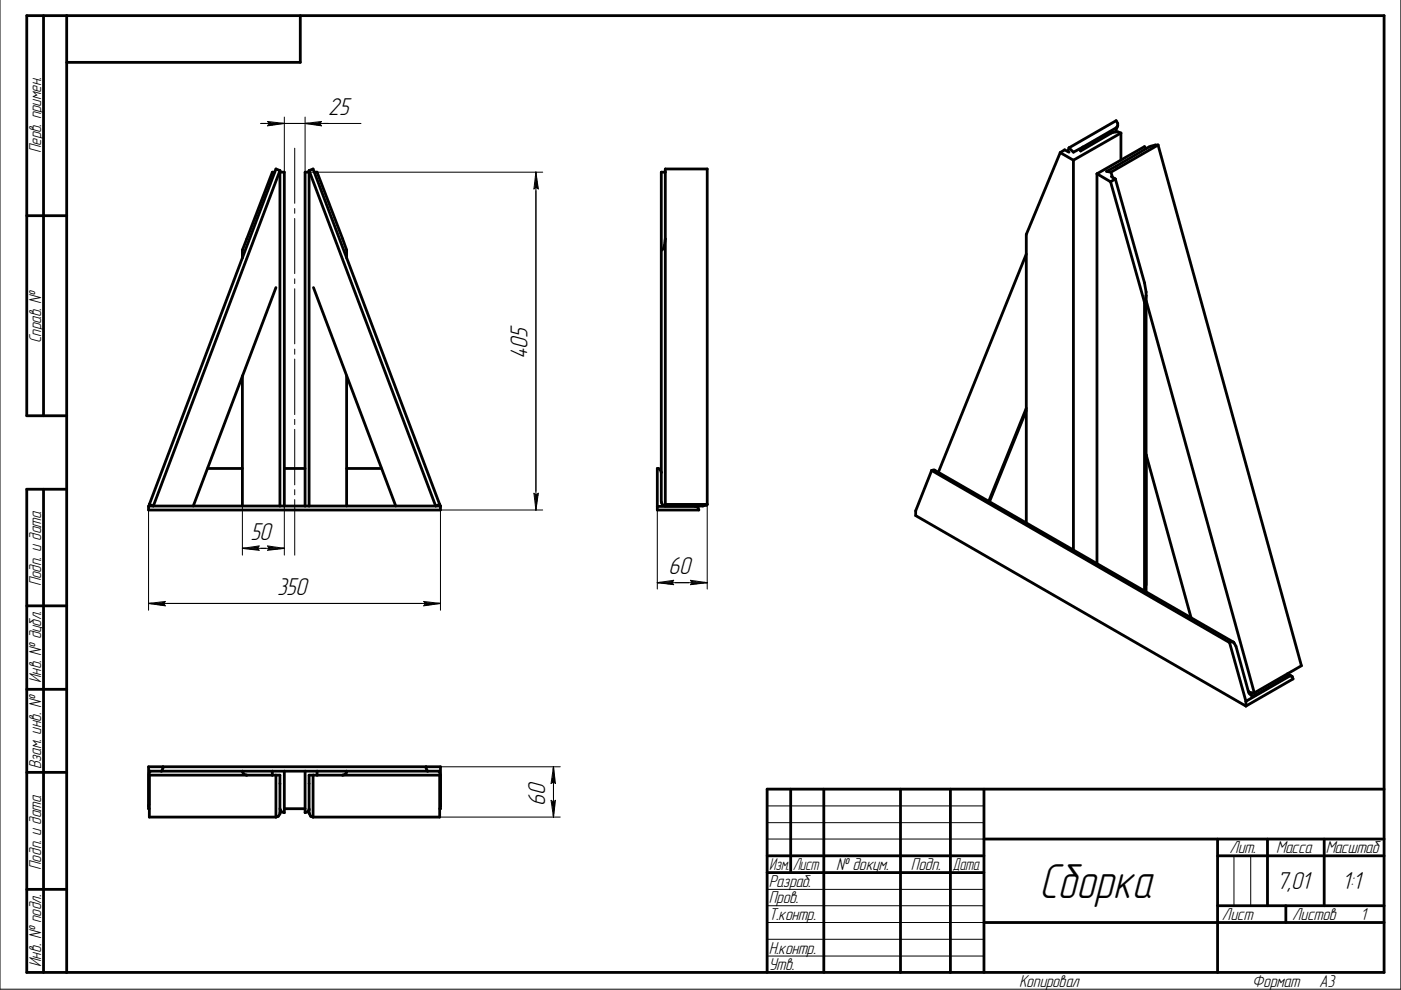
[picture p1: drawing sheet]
<svg xmlns="http://www.w3.org/2000/svg" width="297mm" height="210mm" viewBox="0 0 297 210" stroke-linecap="round" stroke-linejoin="round" font-family="sans-serif">
<path d="M62.5 31.4v11.7M62.5 44.2v1M62.5 46.3v11.7M62.5 59.1v1M62.5 61.2v11.7M62.5 74v1.1M62.5 76.1v11.8M62.5 88.9v1.1M62.5 91v11.8M31.5 108.1v21.3M62.5 103.8v1.1M62.5 105.9v11.8" fill="none" stroke="#000" stroke-width=".21"/>
<path d="M31.5 127.2h3.9v1.6h-3.9z" fill="#fff"/>
<path d="M31.5 127.9l3.6-.4-.4 .4 .4 .6z" fill="none" stroke="#000" stroke-width=".21"/>
<path d="M32.3 127.8h2.8" fill="none" stroke="#000" stroke-width=".34"/>
<path d="M31.5 127.9h3.6v.6h-3.6z" fill="#000"/>
<path d="M89.5 127.2h3.9v1.6h-3.9z" fill="#fff"/>
<path d="M115.1 108.1h-21.7v21.3M31.5 127.9h61.9M89.8 127.5l3.6 .4-3.6 .6 .4-.6z" fill="none" stroke="#000" stroke-width=".21"/>
<path d="M89.9 127.9h3.5v.6h-3.5z" fill="#000"/>
<path d="M89.9 127.8h2.8" fill="none" stroke="#000" stroke-width=".34"/>
<path d="M112.8 104.2h1.7v3.9h-1.7z" fill="#fff"/>
<path d="M113.2 104.6l.4 .3 .5-.3-.5 3.5z" fill="none" stroke="#000" stroke-width=".21"/>
<path d="M113.5 104.7v2.8" fill="none" stroke="#000" stroke-width=".34"/>
<path d="M113.6 104.7h.5v3.4h-.5z" fill="#000"/>
<path d="M112.9 36.6h1.6v3.8h-1.6z" fill="#fff"/>
<path d="M65.5 36.5h49.6M113.6 36.5l.5 3.6-.5-.4-.4 .4zM113.6 36.5v71.6M51.4 107.3v10.4" fill="none" stroke="#000" stroke-width=".21"/>
<path d="M113.6 36.6h.5v3.5h-.5z" fill="#000"/>
<path d="M113.5 37.3v2.8" fill="none" stroke="#000" stroke-width=".34"/>
<path d="M51.4 115.5h3.9v1.6h-3.9z" fill="#fff"/>
<path d="M51.4 116.3l3.5-.5-.3 .5 .3 .4z" fill="none" stroke="#000" stroke-width=".21"/>
<path d="M51.4 116.5h3.5M52 116h2.9" fill="none" stroke="#000" stroke-width=".42"/>
<path d="M56.4 115.5h3.9v1.6h-3.9z" fill="#fff"/>
<path d="M60.3 24.8v11.7M51.4 116.3h8.9M56.7 115.8l3.6 .5-3.6 .4 .4-.4zM60.3 107.3v10.4" fill="none" stroke="#000" stroke-width=".21"/>
<path d="M56.8 116.5h3.5M56.8 116h2.9" fill="none" stroke="#000" stroke-width=".42"/>
<path d="M56.4 25.4h3.9v1.7h-3.9z" fill="#fff"/>
<path d="M55.3 26.2h5M56.7 25.8l3.6 .4-3.6 .5 .4-.5z" fill="none" stroke="#000" stroke-width=".21"/>
<path d="M56.8 26h2.8" fill="none" stroke="#000" stroke-width=".34"/>
<path d="M56.8 26.2h3.5v.5h-3.5z" fill="#000"/>
<path d="M64.7 25.4h3.9v1.7h-3.9z" fill="#fff"/>
<path d="M60.3 26.2h16.2M64.7 26.2l3.5-.4-.4 .4 .4 .5zM64.7 24.8v11.7" fill="none" stroke="#000" stroke-width=".21"/>
<path d="M64.7 26.2h3.5v.5h-3.5z" fill="#000"/>
<path d="M65.4 26h2.8" fill="none" stroke="#000" stroke-width=".34"/>
<g fill="none" stroke="#000" stroke-width=".59">
<path d="M58.3 36.5h-.6l-6.3 16.5v1.7M59.4 36.5h.9v70.8M59.4 36.2v71.1M59.4 36.2l-.9-.4-26.8 71.1M59.4 36.2l-26.9 71.1-.8-.4M65.5 36.5h-.8v70.8M65.5 36.2v71.1M65.5 36.2l.9-.4 26.8 71.1M65.5 36.2l26.9 71.1 .8-.4M66.6 36.5h.6l5.4 14.1 .9 2.4v1.7M51.4 79.7v27.6M58.5 61l-17.5 46.3"/>
<path d="M66.5 61l17.4 46.3M73.5 79.7v27.6M44 99.3h7.4M60.3 99.3h4.4M73.5 99.3h7.4M31.6 107.3h61.8M31.6 107.3l-.1 .8h61.9v-.8M31.7 106.9l-.1 .4M93.2 106.9l.2 .4"/>
</g>
<path d="M31.5 127.2h3.9v1.6h-3.9z" fill="#fff"/>
<path d="M31.5 127.9l3.6-.4-.4 .4 .4 .6z" fill="none" stroke="#000" stroke-width=".21"/>
<path d="M32.3 127.8h2.8" fill="none" stroke="#000" stroke-width=".34"/>
<path d="M31.5 127.9h3.6v.6h-3.6z" fill="#000"/>
<path d="M89.5 127.2h3.9v1.6h-3.9z" fill="#fff"/>
<path d="M31.5 127.9h61.9M89.8 127.5l3.6 .4-3.6 .6 .4-.6z" fill="none" stroke="#000" stroke-width=".21"/>
<path d="M89.9 127.9h3.5v.6h-3.5z" fill="#000"/>
<path d="M89.9 127.8h2.8" fill="none" stroke="#000" stroke-width=".34"/>
<g fill="#fff">
<path d="M58.8 122.2h7.4v5.1h-7.4z"/>
<path d="M112.8 104.2h1.7v3.9h-1.7z"/>
</g>
<path d="M113.2 104.6l.4 .3 .5-.3-.5 3.5z" fill="none" stroke="#000" stroke-width=".21"/>
<path d="M113.5 104.7v2.8" fill="none" stroke="#000" stroke-width=".34"/>
<path d="M113.6 104.7h.5v3.4h-.5z" fill="#000"/>
<path d="M112.9 36.6h1.6v3.8h-1.6z" fill="#fff"/>
<path d="M113.6 36.5l.5 3.6-.5-.4-.4 .4zM113.6 36.5v71.6" fill="none" stroke="#000" stroke-width=".21"/>
<path d="M113.6 36.6h.5v3.5h-.5z" fill="#000"/>
<path d="M113.5 37.3v2.8" fill="none" stroke="#000" stroke-width=".34"/>
<g fill="#fff">
<path d="M107.9 68.5h5v7.7h-5z"/>
<path d="M51.4 115.5h3.9v1.6h-3.9z"/>
</g>
<path d="M51.4 116.3l3.5-.5-.3 .5 .3 .4z" fill="none" stroke="#000" stroke-width=".21"/>
<path d="M51.4 116.5h3.5M52 116h2.9" fill="none" stroke="#000" stroke-width=".42"/>
<path d="M56.4 115.5h3.9v1.6h-3.9z" fill="#fff"/>
<path d="M51.4 116.3h8.9M56.7 115.8l3.6 .5-3.6 .4 .4-.4z" fill="none" stroke="#000" stroke-width=".21"/>
<path d="M56.8 116.5h3.5M56.8 116h2.9" fill="none" stroke="#000" stroke-width=".42"/>
<g fill="#fff">
<path d="M53.1 110.5h5.5v5.1h-5.5z"/>
<path d="M56.4 25.4h3.9v1.7h-3.9z"/>
</g>
<path d="M55.3 26.2h5M56.7 25.8l3.6 .4-3.6 .5 .4-.5z" fill="none" stroke="#000" stroke-width=".21"/>
<path d="M56.8 26h2.8" fill="none" stroke="#000" stroke-width=".34"/>
<path d="M56.8 26.2h3.5v.5h-3.5z" fill="#000"/>
<path d="M64.7 25.4h3.9v1.7h-3.9z" fill="#fff"/>
<path d="M60.3 26.2h9.3M64.7 26.2l3.5-.4-.4 .4 .4 .5z" fill="none" stroke="#000" stroke-width=".21"/>
<path d="M64.7 26.2h3.5v.5h-3.5z" fill="#000"/>
<path d="M65.4 26h2.8" fill="none" stroke="#000" stroke-width=".34"/>
<path d="M69.6 20.4h5.5v5.1h-5.5z" fill="#fff"/>
<path d="M93.4 162.6h25.4" fill="none" stroke="#000" stroke-width=".21"/>
<path d="M116.6 162.7h1.6v3.8h-1.6z" fill="#fff"/>
<path d="M117.3 162.6l.5 3.5-.5-.3-.5 .3z" fill="none" stroke="#000" stroke-width=".21"/>
<path d="M117.1 163.2v2.9M117.6 162.7v3.4" fill="none" stroke="#000" stroke-width=".42"/>
<path d="M116.5 169.3h1.7v3.9h-1.7z" fill="#fff"/>
<path d="M93.2 173.2h25.6M116.8 169.7l.5 .3 .5-.3-.5 3.5zM117.3 162.6v10.6" fill="none" stroke="#000" stroke-width=".21"/>
<path d="M117.1 169.8v2.9M117.6 169.8v3.4" fill="none" stroke="#000" stroke-width=".42"/>
<g fill="none" stroke="#000" stroke-width=".59">
<path d="M31.7 164.4h27.7v8.2l-.4 .5-.5 .1h-26.8zM31.7 171.5h-.2v-8.9h61.9v8.9h-.2M34.5 162.6l-.3 .9M51.4 163.5l.3 .7 .6 .2M57.7 163.5v.9M58.5 164.4v8.8M60.3 163.5v8.8l-.6-.2-.3-.6M60.3 171.5h4.4M64.7 163.5v8.8l.5-.2 .3-.4M65.5 164.4h27.7v8.8h-26.8l-.5-.1-.4-.8zM66.4 164.4v8.8M67.2 163.5v.9"/>
<path d="M73.5 163.5v.3l-.3 .4-.6 .2M90.3 162.6l.4 .9M93.4 164.4l-.4-.9h-61.2l-.2 .9-.1 6.6"/>
</g>
<path d="M116.6 162.7h1.6v3.8h-1.6z" fill="#fff"/>
<path d="M117.3 162.6l.5 3.5-.5-.3-.5 .3z" fill="none" stroke="#000" stroke-width=".21"/>
<path d="M117.1 163.2v2.9M117.6 162.7v3.4" fill="none" stroke="#000" stroke-width=".42"/>
<path d="M116.5 169.3h1.7v3.9h-1.7z" fill="#fff"/>
<path d="M116.8 169.7l.5 .3 .5-.3-.5 3.5zM117.3 162.6v10.6" fill="none" stroke="#000" stroke-width=".21"/>
<path d="M117.1 169.8v2.9M117.6 169.8v3.4" fill="none" stroke="#000" stroke-width=".42"/>
<path d="M111.6 165h5.1v5.8h-5.1z" fill="#fff"/>
<path d="M139.4 108.1v16.8" fill="none" stroke="#000" stroke-width=".21"/>
<path d="M139.4 122.7h3.8v1.7h-3.8z" fill="#fff"/>
<path d="M139.4 123.5l3.4-.5-.3 .5 .3 .5z" fill="none" stroke="#000" stroke-width=".21"/>
<path d="M139.4 123.8h3.4M140 123.3h2.8" fill="none" stroke="#000" stroke-width=".42"/>
<path d="M146 122.7h3.9v1.7h-3.9z" fill="#fff"/>
<path d="M149.9 105.5v19.4M139.4 123.5h10.5M146.4 123l3.5 .5-3.5 .5 .3-.5z" fill="none" stroke="#000" stroke-width=".21"/>
<path d="M146.5 123.8h3.4M146.5 123.3h2.9" fill="none" stroke="#000" stroke-width=".42"/>
<path d="M141.1 36.5h-.9v69.9l.3 .7 .6 .2M141.1 50.6l-.5 2.2-.4 .2M139.4 107.4h8.3M140.2 100.2l-.2-.5-.4-.4h-.2v8.8h8.8l-.2-.5-.3-.2M141.1 106.9h8.8M147.2 107.3l.5 .1M149.9 106.9v-71.1h-8.8v71.5M149.9 106.9l-.9 .4h-7.9" fill="none" stroke="#000" stroke-width=".59"/>
<path d="M139.4 122.7h3.8v1.7h-3.8z" fill="#fff"/>
<path d="M139.4 123.5l3.4-.5-.3 .5 .3 .5z" fill="none" stroke="#000" stroke-width=".21"/>
<path d="M139.4 123.8h3.4M140 123.3h2.8" fill="none" stroke="#000" stroke-width=".42"/>
<path d="M146 122.7h3.9v1.7h-3.9z" fill="#fff"/>
<path d="M139.4 123.5h10.5M146.4 123l3.5 .5-3.5 .5 .3-.5z" fill="none" stroke="#000" stroke-width=".21"/>
<path d="M146.5 123.8h3.4M146.5 123.3h2.9" fill="none" stroke="#000" stroke-width=".42"/>
<path d="M141.7 117.8h5.8v5h-5.8z" fill="#fff"/>
<g fill="none" stroke="#000" stroke-width=".59">
<path d="M9.2 3.3v84.9M14.1 3.3v202.9M63.7 3.3v9.9h-49.6M224.8 32.4l-7.2 17.3v61.1M224.8 32.4l2.8 1.6M226.7 32.3l-1-.5-.9 .6M226.7 31.3l-.3 .8M227.6 34v82.6M229.6 31.2l-2 1.1-.9-1M232.6 36.8v82.8M232.6 36.8l2.9 1.7M235.5 38.5l7.2 25.6"/>
<path d="M235.5 36.5l.4 1.1M235.6 37.4l.9 .5M236.5 37.9l6.2 22.1 .3 1.9v63.7M236.5 37.9l-1 .6M237 26.7l-.4 .4-7 4.1M237 26.7v-.5l-.4-.6-9.9 5.7M237 26.7l-.5 1.3M237.7 28.2v5.8M237.7 28.2l-.7-.2-1.4 .2-6.5 3.8 .2-.5 .3-.3M237.7 28.2l-10.1 5.8M243 31.5l-.3-.4-10.1 5.7M245.5 30.7l30.4 110.5-10 5.7"/>
<path d="M245.5 30.7h-.6l-1.3 .5-9 5.1 .9 .2M245.5 30.7l-10 5.8M5.7 45.7h8.4M217.6 53.9l-18.6 46.2M242.7 64.1v61.2M243 62.7l-.1 .9-.2 .5M243 63.7l22.9 83.2M14.1 88.2h-8.4v-84.9h287.8v202.9h-287.8v-102.5h8.4M197.5 99.8l-3.4 8.5v1l70.1 40.4M197.5 99.8l.6-.1 63.4 36.5M197.5 99.8l63.2 36.4M217.6 87.1l-7.8 19.3"/>
<path d="M217.6 86.5l-8 19.8M243 96.4l9.6 34.7M9.2 103.7v102.5M5.7 128.5h8.4M260.7 136.2l3.5 12.5M261.5 136.2l.5 .8 2.7 9.6M261.5 136.2l-.6-.1-.2 .1M5.7 146.1h8.4M264.2 148.7v1M264.7 146.6l.3 .2 .9 .1M273 142.8l.8 .6M273.6 143.3l.2 .1"/>
<path d="M273.6 143.3l-9.4 5.4M273.6 143.3l-.6 .1-6.9 4h-.8l-.6-.8M273.8 143.4l.4 .5-10 5.8M5.7 163.8h8.4M167.6 167.3v17.7M174.7 167.3v38.9M190.9 167.3v38.9M201.5 167.3v38.9M208.6 167.3v38.9M208.6 177.9h84.9M258.1 177.9v28.3M268.7 177.9v14.1"/>
<path d="M280.8 177.9v14.1M293.5 167.3h-130.9v38.9M5.7 188.6h8.4M162.6 181.5h46M162.6 185h46M208.6 195.6h84.9M258.1 181.5h35.4M258.1 192h35.4M272.6 192v3.6"/>
</g>
<path d="M0 -.1v209.8h297v-209.7M162.6 174.4h46M162.6 177.9h46M162.6 170.9h46M162.6 188.6h46M162.6 192h46M162.6 195.6h46M162.6 199.2h46M261.6 181.5v10.5M265.2 181.5v10.5M162.6 202.7h46" fill="none" stroke="#000" stroke-width=".21"/>
<text font-size="10.8" x="220.3" y="190.3">Сборка</text>
<g font-size="5.3">
<text x="69.6" y="24.4">25</text>
<text x="111.8" y="76.2" transform="rotate(-90 111.8 76.2)">405</text>
<text x="53.1" y="114.5">50</text>
<text x="141.7" y="121.7">60</text>
<text x="58.8" y="126.2">350</text>
<text x="115.6" y="170.8" transform="rotate(-90 115.6 170.8)">60</text>
<text x="270.7" y="188.6">7,01</text>
<text x="284.6" y="188.6">1:1</text>
</g>
<g font-size="3.8">
<text x="8.7" y="32.5" transform="rotate(-90 8.7 32.5)">Перв. примен.</text>
<text x="8.7" y="72.7" transform="rotate(-90 8.7 72.7)">Справ. №</text>
<text x="8.7" y="124.3" transform="rotate(-90 8.7 124.3)">Подп. и дата</text>
<text x="8.7" y="144.9" transform="rotate(-90 8.7 144.9)">Инв. № дубл.</text>
<text x="8.7" y="163.1" transform="rotate(-90 8.7 163.1)">Взам. инв. №</text>
<text x="8.7" y="184.4" transform="rotate(-90 8.7 184.4)">Подп. и дата</text>
<text x="177.3" y="184.5">№ докум.</text>
<text x="193.1" y="184.5">Подп.</text>
<text x="260.7" y="180.9">Лит.</text>
<text x="270.6" y="180.9">Масса</text>
<text x="281.1" y="180.9">Масштаб</text>
<text x="163" y="188.1">Разраб.</text>
<text x="163" y="191.5">Пров.</text>
<text x="163" y="195.1">Т.контр.</text>
<text x="259.1" y="195.1">Лист</text>
<text x="274" y="195.1">Листов</text>
<text x="288.5" y="195.1">1</text>
<text x="163" y="202.2">Н.контр.</text>
<text x="8.7" y="205" transform="rotate(-90 8.7 205)">Инв. № подл.</text>
<text x="163" y="205.7">Утв.</text>
<text x="216.1" y="209.2">Копировал</text>
<text x="265.5" y="209.2">Формат</text>
<text x="279.7" y="209.2">A3</text>
</g>
<g font-size="3.7">
<text x="163.1" y="184.5">Изм.</text>
<text x="168.1" y="184.5">Лист</text>
<text x="201.9" y="184.5">Дата</text>
</g>
</svg>
